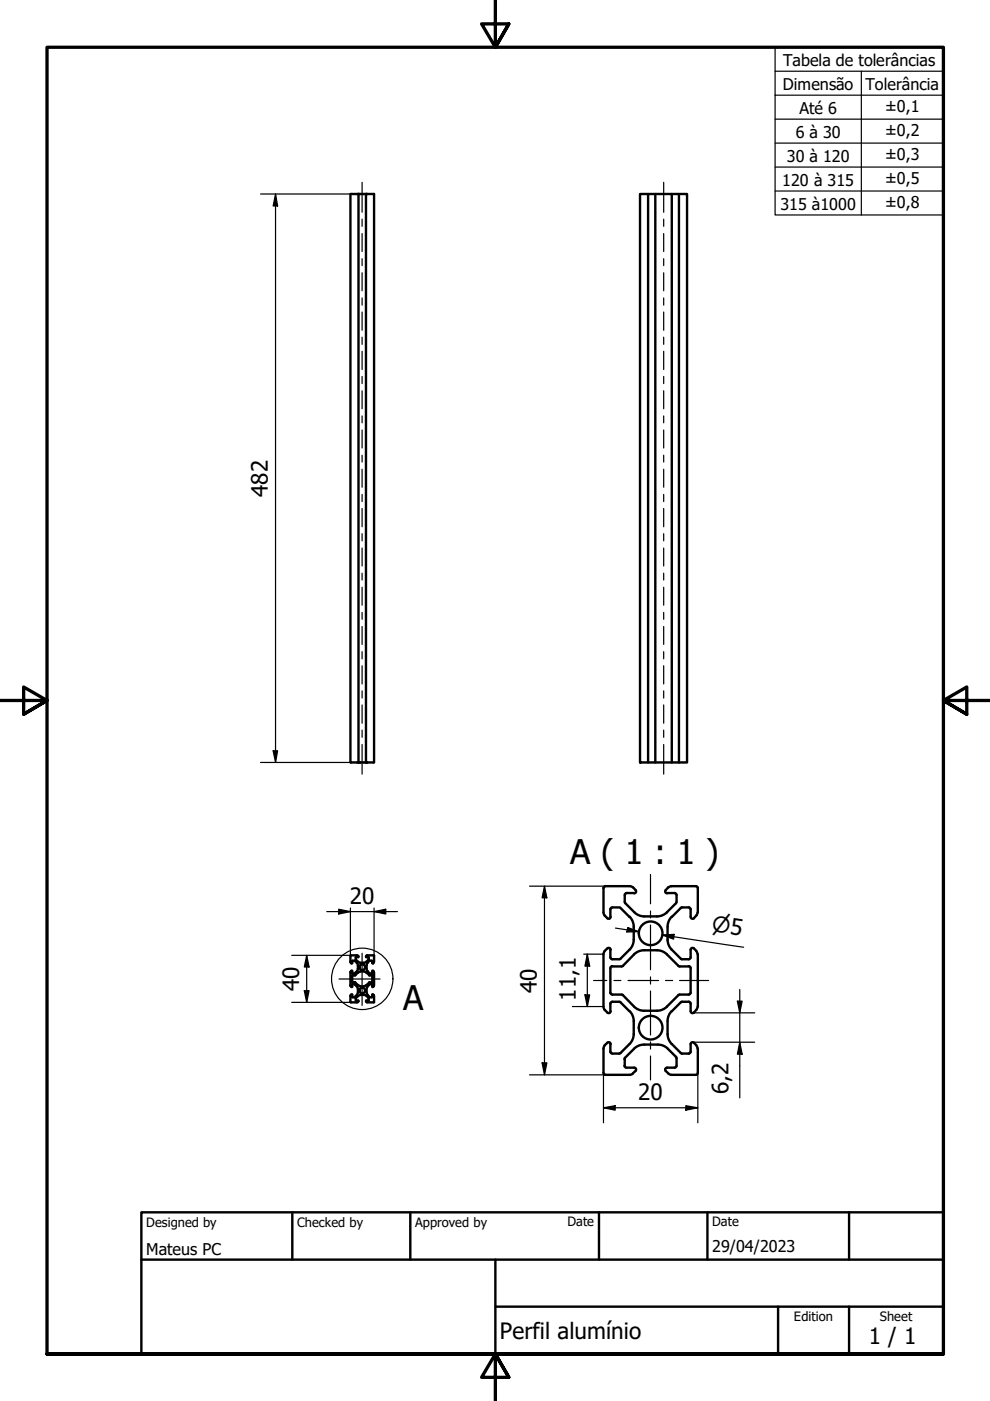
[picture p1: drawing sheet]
<svg xmlns="http://www.w3.org/2000/svg" width="210mm" height="297mm" viewBox="0 0 210 297" stroke-linecap="round" stroke-linejoin="round" font-family="sans-serif">
<!-- layer: Visible (ISO) -->
<g fill="none" stroke="#000" stroke-width=".51">
<path d="M74.3 41.1h5v120.6h-5zM76 41.1v120.6M77.6 41.1v120.6M135.7 41.1h10v120.6h-10zM137.4 41.1v120.6M138.9 41.1v120.6M142.4 41.1v120.6M144 41.1v120.6M128.2 194.1l.6 .6M128.3 187.9h5.2M128.4 187.9l-.4 .4v5.1l.2 .7M129.5 194.4l-.3 .4-.4-.1"/>
<path d="M129.8 192.4l-.3 .2-.1 .2v1.6M129.9 192.4h1.5l2.1 2M132.5 189.8v1.6l2.3 2.3 1.3 .6h3.2l.9-.2 .9-.4 2.2-2.2 .1-1.7M132.8 189.3h1.6M132.9 189.3l-.4 .2v.3M133.5 194.4l.5 .7 .3 .9 .1 3.2M133.5 187.9l.7 .3M134.2 188.1l.7 .9-.1 .3-.3 .1M134.4 199.2l-.2 1-.4 .8-2.2 2.2M141.5 189.3h1.6M141.5 199.2l.2 1 .4 .8 2.2 2.2M141.7 188.1l-.7 .9 .2 .3 .2 .1"/>
<path d="M142.4 194.4l-.5 .7-.3 .9-.1 3.2M143 189.3l.2 .1 .2 .4M147.5 187.9h-5.1l-.7 .3M147.5 187.9l.4 .2 .1 .2v5.1M147.6 194.1l-.5 .6-.4 .1-.3-.4v-1.8l-.4-.2h-1.4l-2.2 2M147.9 193.4l-.3 .7M74.3 211.1l.1 1.4M74.3 202.6v1.3M74.3 206.2v2.7M74.3 208.9l.2 .3M74.3 203.9l.2 .4M74.4 202.6h-.1"/>
<path d="M74.4 212.5h1.3M74.4 202.6h1.3M74.5 210.9l-.2 .3M74.5 205.9l-.2 .2M74.5 210.8h.2l.1 .6M74.5 205.8l.2 .1M74.7 208.8v.4l-.2 .1M74.7 203.8v.3M74.7 205.9v.4M74.7 206.3l.1 .1M74.7 208.2l.1 .1M74.7 204.2h-.2"/>
<path d="M74.7 203.7h.5l.5 .4M74.7 208.3h.6l.8 .7 .4 .1M74.7 211.4h.4M74.7 208.6h.4M74.7 206.4h.4M74.8 208.6l-.1 .1M74.8 203.7l-.1 .1M74.8 206.8l-.1 1.4M75.2 208.6v.1M75.2 208.7l.6 .6 .1 .4M75.2 211.4h.1M75.2 206.4h.1"/>
<path d="M75.3 206.8h-.6M75.4 203.4l.5 .5M75.4 212l.1 .1M75.4 203.3l.1 .1M75.5 211.7l-.1 .4M75.5 212.1h.4M75.5 202.9h.4M75.5 202.9l-.1 .5M75.7 202.6h.1M75.7 204.2l.2 .5M75.7 205.9l-.5 .5M75.8 212.5h-.1"/>
<path d="M75.9 209.7l-.1 1.1-.6 .6M75.9 204.7v.9l-.2 .3M75.9 202.6l.1 .1M75.9 212.1l.1 .2M75.9 211.2l-.5 .4M76 203.9l.5 .2M76 202.8l-.1 .1M76 212.3l-.1 .2M76.5 210.9a1.33 1.33 0 0 1 1.2 .2M76.5 204.1h.7M76.5 209.2h.7M76.5 205.9h.7"/>
<path d="M76.5 210.9l-.5 .2M76.5 206l-.4 .1-.8 .6M77.1 206l.4 .1 .8 .6M77.6 212.3l.3 .2M77.6 203.9l-.5 .2M77.7 212.1h.3M77.7 202.9h.3M77.7 212.1l-.1 .2M77.7 202.6v.3M77.7 204.7v.9l.2 .3M77.7 209.7v.9l.7 .8M77.7 211.2l.5 .4"/>
<path d="M77.9 202.6h-.2M77.9 202.6h1.4M77.9 205.9l.5 .5M77.9 204.2l-.2 .5M78.1 202.9l.1 .5M78.1 211.6l.1 .1M78.2 212l-.1 .1M78.2 203.3l-.1 .1M78.2 211.7v.4M78.2 203.4l-.5 .5M78.3 206.8h.6v1.4M78.3 208.3l-.8 .7-.4 .1"/>
<path d="M78.4 208.7l-.6 .6-.1 .4M78.4 203.7l-.5 .4M78.4 206.4h.1M78.4 211.4h.1M78.5 203.7h-.1M78.5 208.6l-.1 .1M78.5 203.7l.4 .1M78.5 208.6l.4 .1M78.9 206.3l-.4 .1M78.9 208.2l-.6 .1M78.9 208.8v.4l.2 .1M78.9 203.8v.3"/>
<path d="M78.9 205.9v.4M78.9 204.2h.2M79.1 205.8l-.2 .1M79.1 210.8h-.2v.6h-.4M79.1 205.9l.1 .1M79.1 210.9l.1 .1M79.2 206v.1M79.2 211v.2M79.2 209.1l-.1 .1M79.2 204.1l-.1 .2M79.2 203.9v.2M79.2 208.9v.2"/>
<path d="M79.3 211.1v1.4h-1.4M79.3 202.6v1.3M79.3 206.2v2.7M128 213.4l.2 .7M128.2 214.1l.6 .6M128.2 201.6l-.2 .7v11.1M128.8 201.1l.4-.1 .3 .4M128.8 201.1l-.6 .5M129.4 201.3v1.7M129.4 205.3v5.2M129.4 212.8v1.6M129.4 203l.2 .3 .2 .1"/>
<path d="M129.4 210.5l.1 .2 .3 .2M129.5 214.4l-.3 .4-.4-.1M129.8 212.4l-.3 .2-.1 .2M129.8 204.8l-.3 .2-.1 .2M129.9 210.9h2.1l2.8 2.8 .8 .5 1 .1M129.9 212.4h1.4M129.9 203.4h1.4M131.3 212.4l.3 .1 1.9 1.9M131.6 203.3l-.3 .1M133.5 214.4l.5 .7 .4 1.4M134.4 216.5l-.1 3.2-.3 .9-.5 .7-1.9 2-.3 .1M136.6 201.5l-1 .1-.8 .4-2.8 2.9h-2.1"/>
<path d="M136.6 201.5h3.2l.9 .3 3.4 3.1M141.5 216.5l.1 3.2 .5 1.3 2.4 2.3 1.5 .1 .4-.4M142.4 214.4l-.7 1.2-.2 .9M144.1 204.9h1.9M144.1 210.9l-3.4 3.1-.9 .3h-3.2M146 204.8l.4 .2v.2M146.4 203l-.4 .4-1.7-.1M146.4 212.8l-.1-.3-.3-.1h-1.5l-2.1 2M146.4 210.5v.2l-.4 .2h-1.9M146.4 205.3v5.2M146.4 212.8v1.6M147.6 201.6l.3 .7"/>
<path d="M147.6 201.6l-.6-.6-.4 .1-.2 1.9M147.6 214.1l-.6 .7-.4-.1-.2-.3M147.9 213.4l-.3 .7M148 202.3v11.1M128 227.5v.2l.4 .2M128.3 227.9h5.2M128.8 221.1l.4-.1 .3 .4M128.8 221.1a1.59 1.59 0 0 0-.8 1.2v5.1M129.4 221.3v1.7M129.4 223l.2 .3 .2 .1M129.9 223.4h1.4M132.4 226l.1 .2 .3 .2h1.6"/>
<path d="M132.5 224.5v1.5M134.2 227.6l-.7 .3M134.5 226.4l.3 .1v.4l-.6 .7M136.6 221.5l-1 .1-.8 .4-2.4 2.6M136.6 221.5h3.4l1.2 .5 2.2 2.2v1.8l-.2 .3-.2 .1M141.4 226.4h1.7M141.4 226.4l-.2 .1-.2 .3 .7 .8M141.7 227.6l.7 .3h5.1M147.9 222.3a1.62 1.62 0 0 0-1.1-1.3l-.3 .2-.1 1.8M148 227.5l-.2 .3-.3 .1M148 222.3v5.1"/>
<circle cx="138" cy="197.9" r="2.51"/>
<circle cx="76.8" cy="210" r=".6"/>
<circle cx="76.8" cy="205.1" r=".6"/>
<circle cx="138" cy="217.9" r="2.51"/>
</g>
<g fill="#000">
<circle cx="76" cy="41.1" r=".25"/>
<circle cx="77.6" cy="41.1" r=".25"/>
<circle cx="76" cy="161.7" r=".25"/>
<circle cx="77.6" cy="161.7" r=".25"/>
</g>
<!-- layer: Detail Boundary (ISO) -->
<circle cx="76.8" cy="207.5" r="6.5" fill="none" stroke="#000" stroke-width=".25"/>
<!-- layer: Border (ISO) -->
<path d="M105 0v10l-2.9-4.9h5.8l-2.9 4.9 2.9-4.9M0 148.5h10l-5-2.8v5.7l5-2.9-5 2.9M210 148.5h-10l5-2.8v5.7l-5-2.9 5 2.9M10 287.1v-277.1h190v277.1h-190h190M107.9 292l-2.9-4.9 2.9 4.9h-5.8l2.9-4.9v9.9" fill="none" stroke="#000" stroke-width=".7"/>
<!-- layer: Title (ISO) -->
<path d="M30 257h170v30.1h-170zM62 257v10.1M87 257v10.1M127 257v10.1M150 257v10.1M180 257v10.1M30 267.1h170M105 277h95M105 267.1v20M165 277v10.1M180 277v10.1" fill="none" stroke="#000" stroke-width=".51"/>
<!-- layer: Dimension (ISO) -->
<g fill="none" stroke="#000" stroke-width=".25">
<path d="M55.2 41.1h19.2M58.4 41.1l.5 2.6h-1zM58.4 41.1v120.6M57.9 159.2h1l-.5 2.5zM55.2 161.7h19.2M69.3 193.3h15M71.8 192.8l2.5 .5-2.5 .5zM74.3 192.5v10.1M79.3 193.3l2.5-.5v1zM79.3 192.5v10.1M112.3 187.9h16M115.4 187.9l.6 2.5h-1.1z"/>
<path d="M115.4 187.9v40M130.5 196.8l4.9 .7M133.1 196.6l2.3 .9-2.5 .1zM140.4 198.2l2.5-.1-.1 1zM142.9 198.6l-2.5-.4 17.3 2.6M61.8 212.5h12.6M61.8 202.6h12.6M64.5 210h1l-.5 2.5zM65 202.6l.5 2.4h-1zM65 202.6v9.9M121.3 213.4h6.7M123.8 202.3h4.2"/>
<path d="M124 210.9h1l-.5 2.5zM124.5 202.3l.5 2.5h-1zM124.5 202.3v11.1M146.8 214.7h13.2M156.3 212.3h1.1l-.6 2.4zM156.8 209.8v23M112.3 227.9h16M114.9 225.3h1.1l-.6 2.6zM128 234.9l2.4-.5v1zM128 234.9h20M128 227.4v10.6M145.4 234.4l2.6 .5-2.6 .5z"/>
<path d="M146.8 221h13.2M148 227.4v10.6M156.8 221l.6 2.5h-1.1z"/>
</g>
<g fill="#000">
<path d="M58.4 41.1l.5 2.6h-1z" fill-rule="evenodd"/>
<path d="M57.9 159.2h1l-.5 2.5z" fill-rule="evenodd"/>
<path d="M71.8 192.8l2.5 .5-2.5 .5z" fill-rule="evenodd"/>
<path d="M79.3 193.3l2.5-.5v1z" fill-rule="evenodd"/>
<path d="M115.4 187.9l.6 2.5h-1.1z" fill-rule="evenodd"/>
<path d="M133.1 196.6l2.3 .9-2.5 .1z" fill-rule="evenodd"/>
<path d="M140.4 198.2l2.5-.1-.1 1z" fill-rule="evenodd"/>
<path d="M64.5 210h1l-.5 2.5z" fill-rule="evenodd"/>
<path d="M65 202.6l.5 2.4h-1z" fill-rule="evenodd"/>
<path d="M124 210.9h1l-.5 2.5z" fill-rule="evenodd"/>
<path d="M124.5 202.3l.5 2.5h-1z" fill-rule="evenodd"/>
<path d="M156.3 212.3h1.1l-.6 2.4z" fill-rule="evenodd"/>
<path d="M114.9 225.3h1.1l-.6 2.6z" fill-rule="evenodd"/>
<path d="M128 234.9l2.4-.5v1z" fill-rule="evenodd"/>
<path d="M145.4 234.4l2.6 .5-2.6 .5z" fill-rule="evenodd"/>
<path d="M156.8 221l.6 2.5h-1.1z" fill-rule="evenodd"/>
</g>
<!-- layer: Centerline (ISO) -->
<g fill="none" stroke="#000" stroke-width=".25">
<path d="M76.8 38.7v6.3M140.7 38.7v6.3M76.8 46.5v1.5M76.8 49.5v3.8M76.8 54.8v1.5M76.8 57.8v3.8M140.7 46.5v1.5M140.7 49.5v3.8M140.7 54.8v1.5M140.7 57.8v3.8M76.8 63.2v1.5M76.8 66.2v3.8"/>
<path d="M76.8 71.5v1.5M76.8 74.5v3.8M76.8 79.8v1.5M140.7 63.2v1.5M140.7 66.2v3.8M140.7 71.5v1.5M140.7 74.5v3.8M140.7 79.8v1.5M76.8 82.9v3.8M76.8 88.2v1.4M76.8 91.2v3.8M76.8 96.5v1.5"/>
<path d="M76.8 99.5v3.8M140.7 82.9v3.8M140.7 88.2v1.4M140.7 91.2v3.8M140.7 96.5v1.5M140.7 99.5v3.8M76.8 104.8v1.5M76.8 107.8v3.9M76.8 113.1v1.6M76.8 116.2v3.8M140.7 104.8v1.5M140.7 107.8v3.9"/>
<path d="M140.7 113.1v1.6M140.7 116.2v3.8M76.8 121.5v1.5M76.8 124.5v3.8M76.8 129.8v1.5M76.8 132.8v3.8M76.8 138.2v1.5M140.7 121.5v1.5M140.7 124.5v3.8M140.7 129.8v1.5M140.7 132.8v3.8M140.7 138.2v1.5"/>
<path d="M76.8 141.1v3.9M76.8 146.5v1.5M76.8 149.5v3.8M76.8 154.8v1.5M76.8 157.8v6.3M140.7 141.1v3.9M140.7 146.5v1.5M140.7 149.5v3.8M140.7 154.8v1.5M140.7 157.8v6.3M137.9 185.4v6.2M137.9 193.2v1.4"/>
<path d="M137.9 196.1v9.5M71.9 207.6h8.7M76.8 202.1v11.1M125.9 207.9h2.8M130.2 207.9h1.4M133.2 207.9h6.4M137.9 207.1v1.5M137.9 210.1v9.3M141.1 207.9h1.5M144.1 207.9h6.1M137.9 220.9v1.5M137.9 223.9v5.1"/>
</g>
<!-- layer: Symbol (ISO) -->
<path d="M164.3 15.1v-5.1h35.7v5.1M182.6 15.1v30.5M200 15.1h-35.7v5.1M200 15.1v30.5h-35.7v-25.4M164.3 20.2h35.7M164.3 25.3h35.7M164.3 30.3h35.7M164.3 35.4h35.7M164.3 40.5h35.7" fill="none" stroke="#000" stroke-width=".25"/>
<g font-size="7.2">
<text x="120.9" y="183.1">A ( 1 : 1 )</text>
<text x="85.5" y="214">A</text>
</g>
<g font-size="4.8">
<text x="56.8" y="105.3" transform="rotate(-90 56.8 105.3)">482</text>
<text x="74.2" y="191.7">20</text>
<text x="63.4" y="210.2" transform="rotate(-90 63.4 210.2)">40</text>
<text x="113.9" y="210.5" transform="rotate(-90 113.9 210.5)">40</text>
<text x="122.1" y="212.1" transform="rotate(-90 122.1 212.1)">11,1</text>
<text x="135.3" y="233.3">20</text>
<text x="154.4" y="232" transform="rotate(-90 154.4 232)">6,2</text>
<text x="106" y="284">Perfil alumínio</text>
<text x="184.2" y="285">1 / 1</text>
</g>
<text font-size="4.6" x="150.8" y="197.4" transform="rotate(9 150.8 197.4)">⌀5</text>
<g font-size="3.4">
<text x="166.1" y="14">Tabela de tolerâncias</text>
<text x="166" y="19">Dimensão</text>
<text x="183.5" y="19">Tolerância</text>
<text x="187.6" y="23.7">±0,1</text>
<text x="168.7" y="29.2">6 à 30</text>
<text x="169.5" y="24.1">Até 6</text>
<text x="187.6" y="28.8">±0,2</text>
<text x="166.8" y="34.3">30 à 120</text>
<text x="187.6" y="33.9">±0,3</text>
<text x="165.9" y="39.4">120 à 315</text>
<text x="187.6" y="39">±0,5</text>
<text x="165.5" y="44.4">315 à1000</text>
<text x="187.6" y="44.1">±0,8</text>
<text x="31" y="266">Mateus PC</text>
<text x="151" y="265.5">29/04/2023</text>
</g>
<g font-size="2.7">
<text x="31" y="260.1">Designed by</text>
<text x="63" y="260.1">Checked by</text>
<text x="88" y="260.1">Approved by</text>
<text x="120.3" y="260">Date</text>
<text x="151" y="260">Date</text>
<text x="168.3" y="280.1">Edition</text>
<text x="186.6" y="280.1">Sheet</text>
</g>
</svg>
